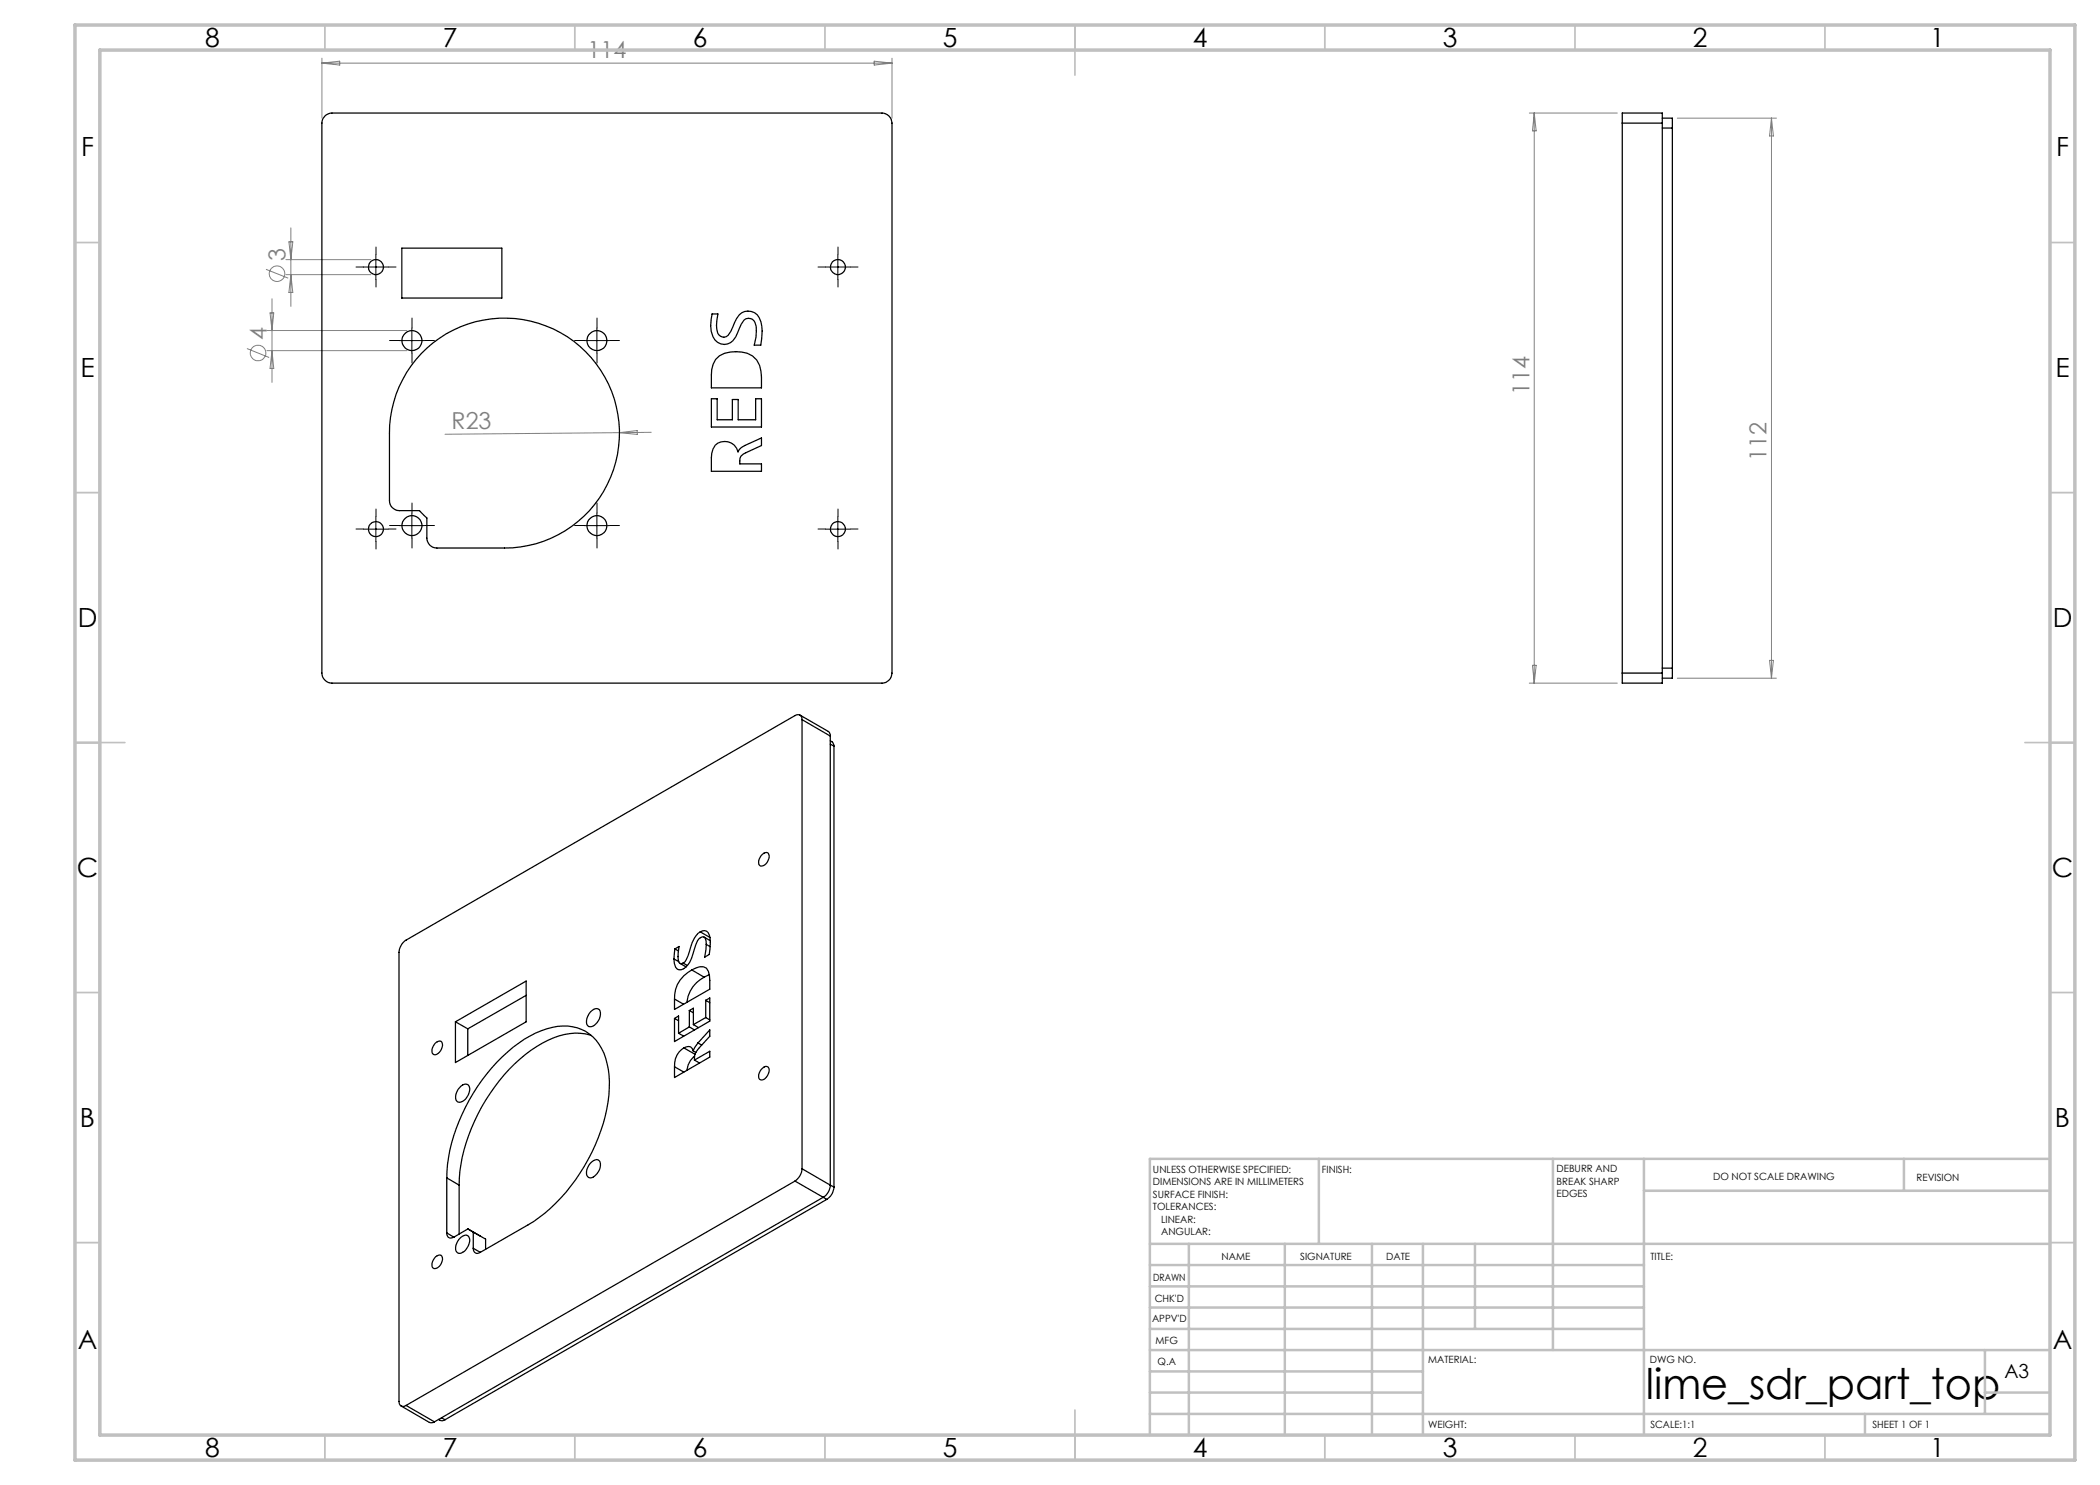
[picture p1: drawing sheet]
<svg xmlns="http://www.w3.org/2000/svg" width="420mm" height="297mm" viewBox="0 0 420 297" stroke-linecap="round" stroke-linejoin="round" font-family="sans-serif">
<g fill="none" stroke="#808080" stroke-width=".2">
<path d="M64.4 11.6v12M64.4 12.6h114M64.4 12.6l3.5-.4v.8zM174.8 12.2l3.6 .4-3.6 .4zM178.4 11.6v12M305.9 22.6h17.6M306.8 22.6v114M306.8 22.6l.4 3.6h-.7zM335.5 23.6h19.8M354.3 23.6v112M354.3 23.6l.4 3.6h-.8zM53.2 53.9l4.4 1.7"/>
<path d="M54.4 59.8v16.7M57.2 51.9h17M57.2 54.9h17M57.8 48.4h.8l-.4 3.5zM58.2 45.6v15.7M58.2 54.9l.4 3.6h-.8zM49.4 69.7l4.4 1.8M53.4 66.1h28M53.4 70.1h28M54 62.6h.8l-.4 3.5zM54.4 70.1l.4 3.6h-.8zM123.9 86.5l3.5-.4 .1 .8z"/>
<path d="M130.2 86.5l-41.2 .4M305.9 136.6h17.6M306.5 133.1h.7l-.4 3.5zM335.5 135.6h19.8M353.9 132.1h.8l-.4 3.5z"/>
<circle cx="55.4" cy="54.7" r="1.55"/>
<circle cx="51.6" cy="70.6" r="1.55"/>
</g>
<g fill="none" stroke="#000" stroke-width=".2" stroke-dasharray="15.2 1.3 1.3 1.3">
<path d="M72.7 53.4h-1.5M75.2 50.9v-1.5M75.2 55.9v1.5M77.7 53.4h1.5M165.1 53.4h-1.5M167.6 50.9v-1.5M167.6 55.9v1.5M170.1 53.4h1.5M79.9 68.1h-2M82.4 65.6v-2M82.4 70.6v2M84.9 68.1h2"/>
<path d="M116.9 68.1h-2M119.4 65.6v-2M119.4 70.6v2M121.9 68.1h2M72.7 105.8h-1.5M75.2 103.3v-1.5M75.2 108.3v1.5M77.7 105.8h1.5M79.9 105.1h-2M82.4 102.6v-2M82.4 107.6v2M84.9 105.1h2"/>
<path d="M116.9 105.1h-2M119.4 102.6v-2M119.4 107.6v2M121.9 105.1h2M165.1 105.8h-1.5M167.6 103.3v-1.5M167.6 108.3v1.5M170.1 105.8h1.5"/>
</g>
<g fill="none" stroke="#000" stroke-width=".2">
<path d="M72.7 53.4h5M75.2 50.9v5M165.1 53.4h5M167.6 50.9v5M79.9 68.1h5M82.4 65.6v5M116.9 68.1h5M119.4 65.6v5M72.7 105.8h5M75.2 103.3v5M79.9 105.1h5M82.4 102.6v5"/>
<path d="M116.9 105.1h5M119.4 102.6v5M165.1 105.8h5M167.6 103.3v5"/>
</g>
<g fill="none" stroke="#c0c0c0" stroke-width=".35">
<path d="M65 5v5M115 5v5M165 5v5M215 5v10M265 5v5M315 5v5M365 5v5M15 48.5h5M410 48.5h5M15 98.5h5M410 98.5h5M15 148.5h10"/>
<path d="M405 148.5h10M15 198.5h5M410 198.5h5M15 248.5h5M410 248.5h5M65 287v5M115 287v5M165 287v5M215 282v10M265 287v5M315 287v5M365 287v5"/>
</g>
<g fill="none" stroke="#c0c0c0" stroke-width=".5">
<path d="M263.8 231.8v17M310.6 231.8v38.2M328.8 231.8v55.2M328.8 238.2h81.2M380.8 231.8v6.4M410 231.8h-180v55.2M230 248.8h180M230 257.3h98.8M230 253h98.8M237.8 248.8v38.2M257 248.8v38.2M274.4 248.8v38.2"/>
<path d="M284.6 248.8v38.2M295 248.8v17M230 265.8h98.8M230 261.5h98.8M230 278.5h54.6M230 274.3h54.6M230 270h180M397 278.5h13M397 270v12.8M230 282.8h180M373 282.8v4.2"/>
</g>
<path d="M15 5h400v287h-400zM20 10h390v277h-390z" fill="none" stroke="#c0c0c0" stroke-width=".7"/>
<g fill="none" stroke="#000" stroke-width=".25">
<path d="M65 23.2l.6-.4 .8-.2h110a2.05 2.05 0 0 1 2 2v110a2.05 2.05 0 0 1-2 2h-110a2.05 2.05 0 0 1-2-2v-110a1.78 1.78 0 0 1 .6-1.4zM324.4 24.6v-2h8.1v2M324.4 24.6h8.1M324.4 24.6v110M332.5 23.6h2v2M332.5 24.6v110M332.5 25.6h2M334.5 25.6v108M80.4 49.6h20v10h-20zM84.2 70.7a23 23 0 0 1 37.8 6.8 23 23 0 0 1-21.1 32.1h-13.5a1.99 1.99 0 0 1-2-2v-4l-1.5-1.5h-4a1.99 1.99 0 0 1-2-2v-13.5a22.8 22.8 0 0 1 6.3-15.9zM142.3 79.8h1.1v4.2h3.1v-4.1h1.1v4.1h3.5v-4.2h1.2v5.6h-10zM142.4 62.8h1.2a5.8 5.8 0 0 0 .2 4.2 1.26 1.26 0 0 0 1.8 .1l.9-1.7a4.7 4.7 0 0 1 2.4-3.1 2.59 2.59 0 0 1 3.3 2.1 10.1 10.1 0 0 1 0 4.6h-1.4a6.5 6.5 0 0 0 0-4.9 1.4 1.4 0 0 0-2-.1l-.9 1.6a4.5 4.5 0 0 1-2.4 3.2 2.66 2.66 0 0 1-3.3-2.6l-.1-1.1z"/>
<path d="M143.1 71.9a5.4 5.4 0 0 1 5.2-1.5 4.1 4.1 0 0 1 3.9 3.8l.1 3.4h-10v-3.7l.3-1.1zM143.1 89a2.74 2.74 0 0 1 4.5 1.4l.6-.9 .7-.4 3.4-1.5v1.5l-3.1 1.5a1.74 1.74 0 0 0-1.2 2.2h4.3v1.5h-10v-3.6l.3-.9zM324.4 134.6v2h8.1v-2M324.4 134.6h8.1M332.5 133.6h2M334.5 133.6v2h-2M160 143l5.7 3.3 .4 .6v.3M160.4 143.9a.86 .86 0 0 0-.4-.9 .86 .86 0 0 0-1 .1l-77.8 44.9a3.2 3.2 0 0 0-1.4 2.5v89.8a.86 .86 0 0 0 .4 .9 .86 .86 0 0 0 1-.1M160.4 143.9v89.8M160.4 143.9l5.7 3.3M166.1 148.2a1.03 1.03 0 0 1 .7 1M166.1 147.2v89.8"/>
<path d="M166.1 148.8l.7 .4M166.8 149.2v88.2M152.2 171.1l.3-.3a.77 .77 0 0 1 1.1-.2 .77 .77 0 0 1 .2 1.1 1.45 1.45 0 0 1-1.9 1.4l-.2-.9zM105.2 199.1l-11.6 6.7M134.8 191.8l.9 .5M134.9 199.8l1.8 1M135 189.8l.8-.5a5 5 0 0 0 .1 3.3h.7M135 189.8l-.2 2M135 189.8l.7 .4M136 192.7l1.2 .7M136.6 192.6l.9 .5M138.4 194a2.66 2.66 0 0 1 2.9-.4 6.1 6.1 0 0 1 .7 4.2l-7.1 4.1v-2.1"/>
<path d="M138.4 194a6.3 6.3 0 0 0-3.5 5.8M138.4 194l2.4 1.4M140.1 186.4a1.12 1.12 0 0 1 1.8 .7 9 9 0 0 1 0 3.8l-1 .5 .4-2.5M140.1 186.4a5.9 5.9 0 0 0-2.2 3.8 3.6 3.6 0 0 1-1.3 2.4M140.1 186.4l1.9 1.1M140.8 195.4a6.3 6.3 0 0 0-3.4 5M140.8 187.4l1.2 .7M141.3 188.9l-.1-.7-.3-.7a1.06 1.06 0 0 0-1.4 .7l-.6 1.7a7.1 7.1 0 0 1-1.7 3.5 1.25 1.25 0 0 1-2.1 0l-.2-.7-.1-.9M141.3 188.9l.7 .4M141.9 194.9l-1.1 .5M87.1 208.6a.78 .78 0 0 1 1.1-.3 .78 .78 0 0 1 .2 1.1l-.5 1.1a.76 .76 0 0 1-.9 .5 .76 .76 0 0 1-.6-.7l.1-.8zM91.1 204.4l14.1-8.2v8.2l-14.1 8.1z"/>
<path d="M91.1 204.4l2.5 1.4M92.2 217.2a.97 .97 0 0 1 1.2-.3 .97 .97 0 0 1 .5 1.1 2.47 2.47 0 0 1-2.3 2.4 1.72 1.72 0 0 1 0-2.5zM93.6 205.8v5.3M118 202.5a1.14 1.14 0 0 1 2-.3 2.69 2.69 0 0 1-2 3.1 1.06 1.06 0 0 1-.6-1.6zM118.3 207.1a12 12 0 0 0-9.8 1.5 35.2 35.2 0 0 0-14.8 18.6l-1.3 4.3a24.9 24.9 0 0 0-.6 5.5M134.9 203.7l.8-.5v3.5M134.9 203.7l.8 .4M134.9 213.4l1.9 1M135.7 206.7l1 .5M136.8 209.6a1.13 1.13 0 0 1 1.8 .6M136.8 209.6a4 4 0 0 0-1.9 3.8M136.8 209.6l2.2 1.3"/>
<path d="M137.9 202.1l.8-.5v3.3M137.9 202.1v3.3M137.9 205.4l-2.2 1.3M137.9 205.4l1 .6M137.9 202.1l.8 .5M138.6 210.2l.6 .3M138.7 204.9l1 .6M138.9 212l3.1-1.7v1.1l-7.1 4.1v-2.1M138.9 212l1 .6M138.9 211.2a3.8 3.8 0 0 0-1.5 2.9M139.6 208.6l2.4-2.6v1.3l-2.3 2.4a2.76 2.76 0 0 0-.8 2.3M139.6 208.6l-1 1.6"/>
<path d="M139.6 208.6l.7 .4M141.1 203.5l-2.4 1.4M141.1 200.1l.9-.5v4.6l-7.1 4.1v-4.6M141.1 200.1v3.4M141.1 203.5l.9 .5M141.1 200.1l.9 .5M152.2 213.9l.3-.3a.77 .77 0 0 1 1.1-.2 .77 .77 0 0 1 .2 1.1l-.3 .7a.99 .99 0 0 1-1.7 .4l-.1-.6zM89.4 235.6a35.2 35.2 0 0 1 8-20.8 26.1 26.1 0 0 1 11.9-9 8.7 8.7 0 0 1 11 3.9 18.4 18.4 0 0 1 1.1 12.1 37.4 37.4 0 0 1-14.6 22.5l-10.7 6.2M89.4 235.6v11M89.4 235.6l2.4 1.4M91.8 237v9.8M118 232.7l.4-.3a.95 .95 0 0 1 1.2-.4 .95 .95 0 0 1 .5 1.1 2.76 2.76 0 0 1-2.1 2.5 1.11 1.11 0 0 1-.6-1.7z"/>
<path d="M159 236.2l-77.8 44.9M159 236.2l5.6 3.3M160.4 233.7a3.2 3.2 0 0 1-1.4 2.5M160.4 233.7l5.7 3.3M164.6 239.5l-77.7 44.9M164.6 239.5l.7 .4M165.3 239.9l-76.3 44M166.1 237a2.97 2.97 0 0 1-1.5 2.5M166.1 237l.7 .4M166.8 237.4a3.1 3.1 0 0 1-1.5 2.5M87.1 251.4a.78 .78 0 0 1 1.1-.3 .78 .78 0 0 1 .2 1.1 1.45 1.45 0 0 1-1.8 1.4l-.2-.9 .3-.7zM89.4 246.6a.87 .87 0 0 0 .4 .9 .87 .87 0 0 0 1-.1"/>
<path d="M89.4 246.6l1.4 .8M92.2 247.5a.97 .97 0 0 1 1.2-.4 .97 .97 0 0 1 .5 1.1 2.73 2.73 0 0 1-2 2.5 1.11 1.11 0 0 1-.7-1.7l.4-.8zM93.6 245.8l1.1 .6M93.6 245.8l-2.8 1.6M93.6 245.8l2.5 1.4M94.7 249.7a.86 .86 0 0 0 .4 .9 .86 .86 0 0 0 1-.1M94.7 246.4v3.3M94.7 246.4l2.4 1.4v2.1M94.7 249.7l1.4 .8M80.2 281.2l5.7 3.3h.4l.6-.1M81.2 281.1l5.7 3.3M87.7 283.9l.3 .2a.93 .93 0 0 0 1-.2"/>
<path d="M88.3 283.6l.7 .3"/>
<circle cx="75.2" cy="53.4" r="1.5"/>
<circle cx="167.6" cy="53.4" r="1.5"/>
<circle cx="82.4" cy="68.1" r="2.01"/>
<circle cx="119.4" cy="68.1" r="2.01"/>
<circle cx="75.2" cy="105.8" r="1.5"/>
<circle cx="82.4" cy="105.1" r="2.01"/>
<circle cx="119.4" cy="105.1" r="2.01"/>
<circle cx="167.6" cy="105.8" r="1.49"/>
</g>
<text font-size="8.5" x="329.1" y="279.7">lime_sdr_part_top</text>
<g font-size="5.3">
<text x="41" y="9.5">8</text>
<text x="88.5" y="9.5">7</text>
<text x="138.5" y="9.5">6</text>
<text x="188.5" y="9.5">5</text>
<text x="238.5" y="9.5">4</text>
<text x="288.5" y="9.5">3</text>
<text x="338.5" y="9.5">2</text>
<text x="386" y="9.5">1</text>
<text x="16.2" y="31.2">F</text>
<text x="411.2" y="31.2">F</text>
<text x="16.1" y="75.5">E</text>
<text x="411.1" y="75.5">E</text>
<text x="15.5" y="125.5">D</text>
<text x="410.5" y="125.5">D</text>
<text x="15.4" y="175.5">C</text>
<text x="410.4" y="175.5">C</text>
<text x="16" y="225.5">B</text>
<text x="411" y="225.5">B</text>
<text x="15.5" y="269.7">A</text>
<text x="410.5" y="269.7">A</text>
<text x="41" y="291.5">8</text>
<text x="88.5" y="291.5">7</text>
<text x="138.5" y="291.5">6</text>
<text x="188.5" y="291.5">5</text>
<text x="238.5" y="291.5">4</text>
<text x="288.5" y="291.5">3</text>
<text x="338.5" y="291.5">2</text>
<text x="386" y="291.5">1</text>
</g>
<g font-size="4.7" fill="#808080">
<text x="117.5" y="11.6">114</text>
<text x="57.1" y="52.2" transform="rotate(-90 57.1 52.2)">3</text>
<text x="53.3" y="68" transform="rotate(-90 53.3 68)">4</text>
<text x="305.9" y="79" transform="rotate(-90 305.9 79)">114</text>
<text x="90.3" y="85.8">R23</text>
<text x="353.3" y="92.3" transform="rotate(-90 353.3 92.3)">112</text>
</g>
<text font-size="3.9" x="400.9" y="275.5">A3</text>
<g font-size="2">
<text x="230.6" y="234.6">UNLESS OTHERWISE SPECIFIED:</text>
<text x="230.6" y="237.1">DIMENSIONS ARE IN MILLIMETERS</text>
<text x="230.6" y="239.6">SURFACE FINISH:</text>
<text x="264.4" y="234.6">FINISH:</text>
<text x="311.3" y="234.5">DEBURR AND</text>
<text x="311.3" y="237">BREAK SHARP</text>
<text x="311.3" y="239.5">EDGES</text>
<text x="342.6" y="236">DO NOT SCALE DRAWING</text>
<text x="383.3" y="236.2">REVISION</text>
<text x="230.6" y="242.1">TOLERANCES:</text>
<text x="232.2" y="244.6">LINEAR:</text>
<text x="232.2" y="247.1">ANGULAR:</text>
<text x="244.3" y="252">NAME</text>
<text x="260" y="251.9">SIGNATURE</text>
<text x="277.2" y="251.9">DATE</text>
<text x="330.1" y="251.9">TITLE:</text>
<text x="230.6" y="256.1">DRAWN</text>
<text x="230.9" y="260.3">CHK'D</text>
<text x="230.4" y="264.4">APPV'D</text>
<text x="231.1" y="268.8">MFG</text>
<text x="231.5" y="273">Q.A</text>
<text x="285.6" y="272.5">MATERIAL:</text>
<text x="330" y="272.5">DWG NO.</text>
<text x="285.6" y="285.5">WEIGHT:</text>
<text x="330.1" y="285.6">SCALE:1:1</text>
<text x="374.5" y="285.6">SHEET 1 OF 1</text>
</g>
</svg>
